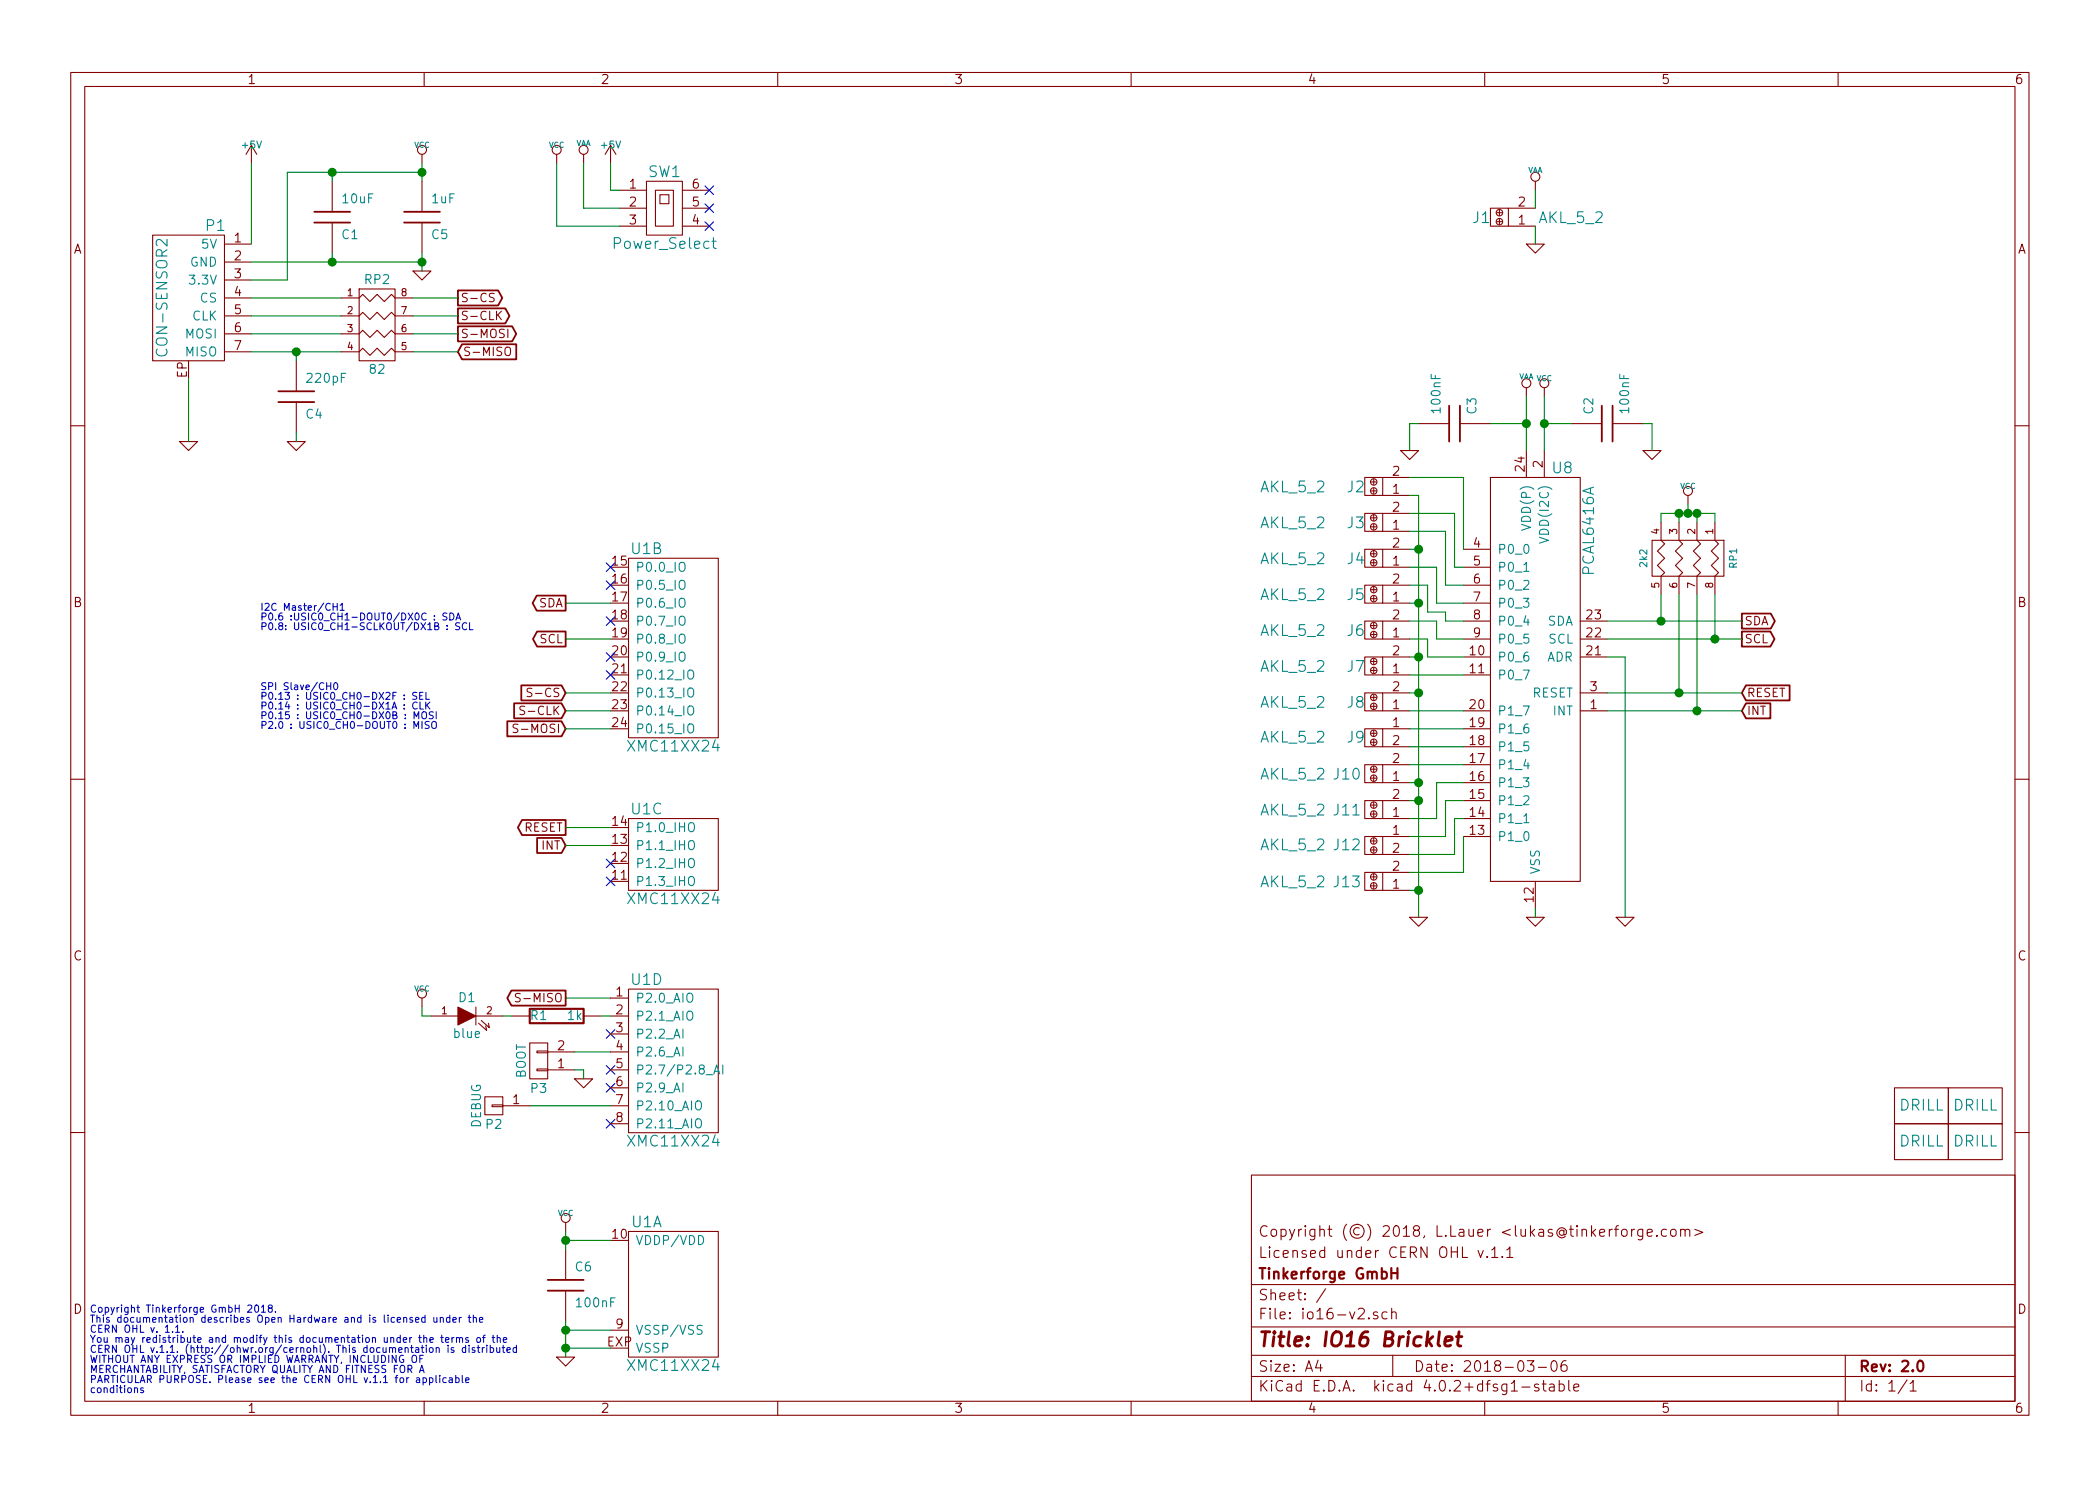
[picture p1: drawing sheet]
EESchema Schematic File Version 2
LIBS:tinkerforge
LIBS:power
LIBS:device
LIBS:transistors
LIBS:conn
LIBS:linear
LIBS:regul
LIBS:74xx
LIBS:cmos4000
LIBS:adc-dac
LIBS:memory
LIBS:xilinx
LIBS:microcontrollers
LIBS:dsp
LIBS:microchip
LIBS:analog_switches
LIBS:motorola
LIBS:texas
LIBS:intel
LIBS:audio
LIBS:interface
LIBS:digital-audio
LIBS:philips
LIBS:display
LIBS:cypress
LIBS:siliconi
LIBS:opto
LIBS:atmel
LIBS:contrib
LIBS:valves
EELAYER 25 0
EELAYER END
$Descr A4 11693 8268
encoding utf-8
Sheet 1 1
Title "IO16 Bricklet"
Date "2018-03-06"
Rev "2.0"
Comp "Tinkerforge GmbH"
Comment1 "Licensed under CERN OHL v.1.1"
Comment2 "Copyright (©) 2018, L.Lauer <lukas@tinkerforge.com>"
Comment3 ""
Comment4 ""
$EndDescr
Text Notes 500  7750 0    40   ~ 0
Copyright Tinkerforge GmbH 2018.\nThis documentation describes Open Hardware and is licensed under the\nCERN OHL v. 1.1.\nYou may redistribute and modify this documentation under the terms of the\nCERN OHL v.1.1. (http://ohwr.org/cernohl). This documentation is distributed\nWITHOUT ANY EXPRESS OR IMPLIED WARRANTY, INCLUDING OF\nMERCHANTABILITY, SATISFACTORY QUALITY AND FITNESS FOR A\nPARTICULAR PURPOSE. Please see the CERN OHL v.1.1 for applicable\nconditions\n
$Comp
L R_PACK4 RP1
U 1 1
P 9200 3100
F 0 "RP1" H 9200 3550 40  0000 C CNN
F 1 "2k2" H 9200 3050 40  0000 C CNN
F 2 "kicad-libraries:4X0603" H 9200 3100 60  0001 C CNN
F 3 "" H 9200 3100 60  0001 C CNN
	1    9200 3100
	0    1    1    0   
$EndComp
$Comp
L VAA #PWR01
U 1 1
P 8550 1050
F 0 "#PWR01" H 8550 1110 30  0001 C CNN
F 1 "VAA" H 8550 1160 30  0000 C CNN
F 2 "" H 8550 1050 60  0001 C CNN
F 3 "" H 8550 1050 60  0001 C CNN
	1    8550 1050
	1    0    0    -1  
$EndComp
$Comp
L SS-2P2T-08 SW1
U 1 1
P 3700 1150
F 0 "SW1" H 3700 1350 60  0000 C CNN
F 1 "Power_Select" H 3700 950 60  0000 C CNN
F 2 "kicad-libraries:SLIDE_SWITCH" H 3700 1150 60  0001 C CNN
F 3 "" H 3700 1150 60  0001 C CNN
	1    3700 1150
	1    0    0    -1  
$EndComp
$Comp
L VAA #PWR02
U 1 1
P 3250 900
F 0 "#PWR02" H 3250 960 30  0001 C CNN
F 1 "VAA" H 3250 1010 30  0000 C CNN
F 2 "" H 3250 900 60  0001 C CNN
F 3 "" H 3250 900 60  0001 C CNN
	1    3250 900 
	1    0    0    -1  
$EndComp
$Comp
L AKL_5_2 J6
U 1 1
P 7650 3500
F 0 "J6" H 7750 3500 60  0000 C CNN
F 1 "AKL_5_2" H 8100 3500 60  0000 C CNN
F 2 "kicad-libraries:AKL_5_2" H 7650 3500 60  0001 C CNN
F 3 "" H 7650 3500 60  0001 C CNN
	1    7650 3500
	-1   0    0    1   
$EndComp
$Comp
L AKL_5_2 J2
U 1 1
P 7650 2700
F 0 "J2" H 7750 2700 60  0000 C CNN
F 1 "AKL_5_2" H 8100 2700 60  0000 C CNN
F 2 "kicad-libraries:AKL_5_2" H 7650 2700 60  0001 C CNN
F 3 "" H 7650 2700 60  0001 C CNN
	1    7650 2700
	-1   0    0    1   
$EndComp
$Comp
L AKL_5_2 J13
U 1 1
P 7650 4900
F 0 "J13" H 7800 4900 60  0000 C CNN
F 1 "AKL_5_2" H 8100 4900 60  0000 C CNN
F 2 "kicad-libraries:AKL_5_2" H 7650 4900 60  0001 C CNN
F 3 "" H 7650 4900 60  0001 C CNN
	1    7650 4900
	-1   0    0    1   
$EndComp
$Comp
L AKL_5_2 J8
U 1 1
P 7650 3900
F 0 "J8" H 7750 3900 60  0000 C CNN
F 1 "AKL_5_2" H 8100 3900 60  0000 C CNN
F 2 "kicad-libraries:AKL_5_2" H 7650 3900 60  0001 C CNN
F 3 "" H 7650 3900 60  0001 C CNN
	1    7650 3900
	-1   0    0    1   
$EndComp
$Comp
L AKL_5_2 J3
U 1 1
P 7650 2900
F 0 "J3" H 7750 2900 60  0000 C CNN
F 1 "AKL_5_2" H 8100 2900 60  0000 C CNN
F 2 "kicad-libraries:AKL_5_2" H 7650 2900 60  0001 C CNN
F 3 "" H 7650 2900 60  0001 C CNN
	1    7650 2900
	-1   0    0    1   
$EndComp
$Comp
L GND #PWR03
U 1 1
P 8550 1350
F 0 "#PWR03" H 8550 1350 30  0001 C CNN
F 1 "GND" H 8550 1280 30  0001 C CNN
F 2 "" H 8550 1350 60  0001 C CNN
F 3 "" H 8550 1350 60  0001 C CNN
	1    8550 1350
	1    0    0    -1  
$EndComp
$Comp
L AKL_5_2 J1
U 1 1
P 8350 1200
F 0 "J1" H 8450 1200 60  0000 C CNN
F 1 "AKL_5_2" H 7950 1200 60  0000 C CNN
F 2 "kicad-libraries:AKL_5_2" H 8350 1200 60  0001 C CNN
F 3 "" H 8350 1200 60  0001 C CNN
	1    8350 1200
	-1   0    0    1   
$EndComp
$Comp
L AKL_5_2 J4
U 1 1
P 7650 3100
F 0 "J4" H 7750 3100 60  0000 C CNN
F 1 "AKL_5_2" H 8100 3100 60  0000 C CNN
F 2 "kicad-libraries:AKL_5_2" H 7650 3100 60  0001 C CNN
F 3 "" H 7650 3100 60  0001 C CNN
	1    7650 3100
	-1   0    0    1   
$EndComp
$Comp
L AKL_5_2 J5
U 1 1
P 7650 3300
F 0 "J5" H 7750 3300 60  0000 C CNN
F 1 "AKL_5_2" H 8100 3300 60  0000 C CNN
F 2 "kicad-libraries:AKL_5_2" H 7650 3300 60  0001 C CNN
F 3 "" H 7650 3300 60  0001 C CNN
	1    7650 3300
	-1   0    0    1   
$EndComp
$Comp
L AKL_5_2 J7
U 1 1
P 7650 3700
F 0 "J7" H 7750 3700 60  0000 C CNN
F 1 "AKL_5_2" H 8100 3700 60  0000 C CNN
F 2 "kicad-libraries:AKL_5_2" H 7650 3700 60  0001 C CNN
F 3 "" H 7650 3700 60  0001 C CNN
	1    7650 3700
	-1   0    0    1   
$EndComp
$Comp
L AKL_5_2 J12
U 1 1
P 7650 4700
F 0 "J12" H 7800 4700 60  0000 C CNN
F 1 "AKL_5_2" H 8100 4700 60  0000 C CNN
F 2 "kicad-libraries:AKL_5_2" H 7650 4700 60  0001 C CNN
F 3 "" H 7650 4700 60  0001 C CNN
	1    7650 4700
	-1   0    0    -1  
$EndComp
$Comp
L AKL_5_2 J11
U 1 1
P 7650 4500
F 0 "J11" H 7800 4500 60  0000 C CNN
F 1 "AKL_5_2" H 8100 4500 60  0000 C CNN
F 2 "kicad-libraries:AKL_5_2" H 7650 4500 60  0001 C CNN
F 3 "" H 7650 4500 60  0001 C CNN
	1    7650 4500
	-1   0    0    1   
$EndComp
$Comp
L AKL_5_2 J10
U 1 1
P 7650 4300
F 0 "J10" H 7800 4300 60  0000 C CNN
F 1 "AKL_5_2" H 8100 4300 60  0000 C CNN
F 2 "kicad-libraries:AKL_5_2" H 7650 4300 60  0001 C CNN
F 3 "" H 7650 4300 60  0001 C CNN
	1    7650 4300
	-1   0    0    1   
$EndComp
$Comp
L AKL_5_2 J9
U 1 1
P 7650 4100
F 0 "J9" H 7750 4100 60  0000 C CNN
F 1 "AKL_5_2" H 8100 4100 60  0000 C CNN
F 2 "kicad-libraries:AKL_5_2" H 7650 4100 60  0001 C CNN
F 3 "" H 7650 4100 60  0001 C CNN
	1    7650 4100
	-1   0    0    -1  
$EndComp
$Comp
L C C2
U 1 1
P 8950 2350
F 0 "C2" H 9000 2450 50  0000 L CNN
F 1 "100nF" H 9000 2250 50  0000 L CNN
F 2 "kicad-libraries:C0603F" H 8950 2350 60  0001 C CNN
F 3 "" H 8950 2350 60  0001 C CNN
	1    8950 2350
	0    -1   -1   0   
$EndComp
Text GLabel 9700 3450 2    47   Output ~ 0
SDA
Text GLabel 9700 3550 2    47   Output ~ 0
SCL
$Comp
L DRILL U7
U 1 1
P 11000 6350
F 0 "U7" H 11050 6400 60  0001 C CNN
F 1 "DRILL" H 11000 6350 60  0000 C CNN
F 2 "kicad-libraries:DRILL_NP" H 11000 6350 60  0001 C CNN
F 3 "" H 11000 6350 60  0001 C CNN
	1    11000 6350
	1    0    0    -1  
$EndComp
$Comp
L DRILL U5
U 1 1
P 10700 6350
F 0 "U5" H 10750 6400 60  0001 C CNN
F 1 "DRILL" H 10700 6350 60  0000 C CNN
F 2 "kicad-libraries:DRILL_NP" H 10700 6350 60  0001 C CNN
F 3 "" H 10700 6350 60  0001 C CNN
	1    10700 6350
	1    0    0    -1  
$EndComp
$Comp
L DRILL U6
U 1 1
P 11000 6150
F 0 "U6" H 11050 6200 60  0001 C CNN
F 1 "DRILL" H 11000 6150 60  0000 C CNN
F 2 "kicad-libraries:DRILL_NP" H 11000 6150 60  0001 C CNN
F 3 "" H 11000 6150 60  0001 C CNN
	1    11000 6150
	1    0    0    -1  
$EndComp
$Comp
L DRILL U4
U 1 1
P 10700 6150
F 0 "U4" H 10750 6200 60  0001 C CNN
F 1 "DRILL" H 10700 6150 60  0000 C CNN
F 2 "kicad-libraries:DRILL_NP" H 10700 6150 60  0001 C CNN
F 3 "" H 10700 6150 60  0001 C CNN
	1    10700 6150
	1    0    0    -1  
$EndComp
$Comp
L VCC #PWR04
U 1 1
P 3150 6850
F 0 "#PWR04" H 3150 6950 30  0001 C CNN
F 1 "VCC" H 3150 6950 30  0000 C CNN
F 2 "" H 3150 6850 60  0001 C CNN
F 3 "" H 3150 6850 60  0001 C CNN
	1    3150 6850
	1    0    0    -1  
$EndComp
$Comp
L C C1
U 1 1
P 1850 1200
F 0 "C1" H 1900 1100 50  0000 L CNN
F 1 "10uF" H 1900 1300 50  0000 L CNN
F 2 "kicad-libraries:C0805" H 1850 1200 60  0001 C CNN
F 3 "" H 1850 1200 60  0001 C CNN
	1    1850 1200
	1    0    0    -1  
$EndComp
$Comp
L PCAL6416A U8
U 1 1
P 8550 3850
F 0 "U8" H 8700 5100 60  0000 C CNN
F 1 "PCAL6416A" V 8850 4750 60  0000 C CNN
F 2 "kicad-libraries:TSSOP24-44" H 8550 4050 60  0001 C CNN
F 3 "" H 8550 4050 60  0000 C CNN
	1    8550 3850
	1    0    0    -1  
$EndComp
Text GLabel 9700 3850 2    47   Input ~ 0
RESET
Text GLabel 9700 3950 2    47   Input ~ 0
INT
$Comp
L GND #PWR05
U 1 1
P 8550 5100
F 0 "#PWR05" H 8550 5100 30  0001 C CNN
F 1 "GND" H 8550 5030 30  0001 C CNN
F 2 "" H 8550 5100 60  0001 C CNN
F 3 "" H 8550 5100 60  0001 C CNN
	1    8550 5100
	1    0    0    -1  
$EndComp
$Comp
L GND #PWR06
U 1 1
P 9050 5100
F 0 "#PWR06" H 9050 5100 30  0001 C CNN
F 1 "GND" H 9050 5030 30  0001 C CNN
F 2 "" H 9050 5100 60  0001 C CNN
F 3 "" H 9050 5100 60  0001 C CNN
	1    9050 5100
	1    0    0    -1  
$EndComp
$Comp
L CON-SENSOR2 P1
U 1 1
P 1050 1650
F 0 "P1" H 900 2050 60  0000 C CNN
F 1 "CON-SENSOR2" V 1200 1650 60  0000 C CNN
F 2 "kicad-libraries:CON-SENSOR2" H 1150 1500 60  0001 C CNN
F 3 "" H 1150 1500 60  0000 C CNN
	1    1050 1650
	-1   0    0    -1  
$EndComp
$Comp
L C C5
U 1 1
P 2350 1200
F 0 "C5" H 2400 1100 50  0000 L CNN
F 1 "1uF" H 2400 1300 50  0000 L CNN
F 2 "kicad-libraries:C0603F" H 2350 1200 60  0001 C CNN
F 3 "" H 2350 1200 60  0001 C CNN
	1    2350 1200
	1    0    0    -1  
$EndComp
$Comp
L GND #PWR07
U 1 1
P 2350 1500
F 0 "#PWR07" H 2350 1500 30  0001 C CNN
F 1 "GND" H 2350 1430 30  0001 C CNN
F 2 "" H 2350 1500 60  0001 C CNN
F 3 "" H 2350 1500 60  0001 C CNN
	1    2350 1500
	1    0    0    -1  
$EndComp
$Comp
L GND #PWR08
U 1 1
P 1050 2450
F 0 "#PWR08" H 1050 2450 30  0001 C CNN
F 1 "GND" H 1050 2380 30  0001 C CNN
F 2 "" H 1050 2450 60  0001 C CNN
F 3 "" H 1050 2450 60  0001 C CNN
	1    1050 2450
	1    0    0    -1  
$EndComp
$Comp
L C C4
U 1 1
P 1650 2200
F 0 "C4" H 1700 2100 50  0000 L CNN
F 1 "220pF" H 1700 2300 50  0000 L CNN
F 2 "kicad-libraries:C0402F" H 1650 2200 60  0001 C CNN
F 3 "" H 1650 2200 60  0001 C CNN
	1    1650 2200
	1    0    0    -1  
$EndComp
$Comp
L GND #PWR09
U 1 1
P 1650 2450
F 0 "#PWR09" H 1650 2450 30  0001 C CNN
F 1 "GND" H 1650 2380 30  0001 C CNN
F 2 "" H 1650 2450 60  0001 C CNN
F 3 "" H 1650 2450 60  0001 C CNN
	1    1650 2450
	1    0    0    -1  
$EndComp
$Comp
L R_PACK4 RP2
U 1 1
P 2100 2000
F 0 "RP2" H 2100 2450 50  0000 C CNN
F 1 "82" H 2100 1950 50  0000 C CNN
F 2 "kicad-libraries:4X0402" H 2100 2000 50  0001 C CNN
F 3 "" H 2100 2000 50  0000 C CNN
	1    2100 2000
	1    0    0    -1  
$EndComp
$Comp
L VCC #PWR010
U 1 1
P 2350 900
F 0 "#PWR010" H 2350 1000 30  0001 C CNN
F 1 "VCC" H 2350 1000 30  0000 C CNN
F 2 "" H 2350 900 60  0001 C CNN
F 3 "" H 2350 900 60  0001 C CNN
	1    2350 900 
	1    0    0    -1  
$EndComp
Text GLabel 2550 1650 2    47   Output ~ 0
S-CS
Text GLabel 2550 1750 2    47   Output ~ 0
S-CLK
Text GLabel 2550 1850 2    47   Output ~ 0
S-MOSI
Text GLabel 2550 1950 2    47   Input ~ 0
S-MISO
$Comp
L +5V #PWR011
U 1 1
P 1400 900
F 0 "#PWR011" H 1400 750 50  0001 C CNN
F 1 "+5V" H 1400 1000 39  0000 C CNN
F 2 "" H 1400 900 50  0000 C CNN
F 3 "" H 1400 900 50  0000 C CNN
	1    1400 900 
	1    0    0    -1  
$EndComp
$Comp
L XMC1XXX24 U1
U 1 1
P 3750 7200
F 0 "U1" H 3600 7600 60  0000 C CNN
F 1 "XMC11XX24" H 3750 6800 60  0000 C CNN
F 2 "kicad-libraries:QFN24-4x4mm-0.5mm" H 3900 7950 60  0001 C CNN
F 3 "" H 3900 7950 60  0000 C CNN
	1    3750 7200
	1    0    0    -1  
$EndComp
$Comp
L XMC1XXX24 U1
U 2 1
P 3750 3600
F 0 "U1" H 3600 4150 60  0000 C CNN
F 1 "XMC11XX24" H 3750 3050 60  0000 C CNN
F 2 "kicad-libraries:QFN24-4x4mm-0.5mm" H 3900 4350 60  0001 C CNN
F 3 "" H 3900 4350 60  0000 C CNN
	2    3750 3600
	1    0    0    -1  
$EndComp
$Comp
L XMC1XXX24 U1
U 3 1
P 3750 4750
F 0 "U1" H 3600 5000 60  0000 C CNN
F 1 "XMC11XX24" H 3750 4500 60  0000 C CNN
F 2 "kicad-libraries:QFN24-4x4mm-0.5mm" H 3900 5500 60  0001 C CNN
F 3 "" H 3900 5500 60  0000 C CNN
	3    3750 4750
	1    0    0    -1  
$EndComp
$Comp
L C C6
U 1 1
P 3150 7150
F 0 "C6" H 3200 7250 50  0000 L CNN
F 1 "100nF" H 3200 7050 50  0000 L CNN
F 2 "kicad-libraries:C0603F" H 3150 7150 60  0001 C CNN
F 3 "" H 3150 7150 60  0001 C CNN
	1    3150 7150
	1    0    0    -1  
$EndComp
$Comp
L GND #PWR012
U 1 1
P 3150 7550
F 0 "#PWR012" H 3150 7550 30  0001 C CNN
F 1 "GND" H 3150 7480 30  0001 C CNN
F 2 "" H 3150 7550 60  0001 C CNN
F 3 "" H 3150 7550 60  0001 C CNN
	1    3150 7550
	1    0    0    -1  
$EndComp
Text GLabel 3150 3850 0    47   Input ~ 0
S-CS
Text GLabel 3150 3950 0    47   Input ~ 0
S-CLK
Text GLabel 3150 4050 0    47   Input ~ 0
S-MOSI
Text GLabel 3150 5550 0    47   Output ~ 0
S-MISO
Text GLabel 3150 3550 0    47   Output ~ 0
SCL
Text GLabel 3150 3350 0    47   Output ~ 0
SDA
Text Notes 1450 3500 0    39   ~ 0
I2C Master/CH1\nP0.6 :USIC0_CH1-DOUT0/DX0C : SDA\nP0.8: USIC0_CH1-SCLKOUT/DX1B : SCL
Text Notes 1450 4050 0    39   ~ 0
SPI Slave/CH0\nP0.13 : USIC0_CH0-DX2F : SEL\nP0.14 : USIC0_CH0-DX1A : CLK\nP0.15 : USIC0_CH0-DX0B : MOSI\nP2.0 : USIC0_CH0-DOUT0 : MISO
$Comp
L CONN_01X01 P2
U 1 1
P 2750 6150
F 0 "P2" H 2750 6250 50  0000 C CNN
F 1 "DEBUG" V 2850 6150 50  0000 C CNN
F 2 "kicad-libraries:DEBUG_PAD" H 2750 6150 50  0001 C CNN
F 3 "" H 2750 6150 50  0000 C CNN
	1    2750 6150
	-1   0    0    1   
$EndComp
NoConn ~ 3400 4900
NoConn ~ 3400 4800
NoConn ~ 3400 3450
NoConn ~ 3400 3250
$Comp
L CONN_01X02 P3
U 1 1
P 3000 5900
F 0 "P3" H 3000 6050 50  0000 C CNN
F 1 "BOOT" V 3100 5900 50  0000 C CNN
F 2 "kicad-libraries:SolderJumper" H 3000 5900 50  0001 C CNN
F 3 "" H 3000 5900 50  0000 C CNN
	1    3000 5900
	-1   0    0    1   
$EndComp
$Comp
L GND #PWR013
U 1 1
P 3250 6000
F 0 "#PWR013" H 3250 6000 30  0001 C CNN
F 1 "GND" H 3250 5930 30  0001 C CNN
F 2 "" H 3250 6000 60  0001 C CNN
F 3 "" H 3250 6000 60  0001 C CNN
	1    3250 6000
	1    0    0    -1  
$EndComp
$Comp
L R R1
U 1 1
P 3100 5650
F 0 "R1" V 3100 5550 50  0000 C CNN
F 1 "1k" V 3100 5750 50  0000 C CNN
F 2 "kicad-libraries:R0603F" H 3100 5650 60  0001 C CNN
F 3 "" H 3100 5650 60  0000 C CNN
	1    3100 5650
	0    1    1    0   
$EndComp
$Comp
L LED D1
U 1 1
P 2600 5650
F 0 "D1" H 2600 5750 50  0000 C CNN
F 1 "blue" H 2600 5550 50  0000 C CNN
F 2 "kicad-libraries:D0603F" H 2600 5650 50  0001 C CNN
F 3 "" H 2600 5650 50  0000 C CNN
	1    2600 5650
	1    0    0    -1  
$EndComp
$Comp
L VCC #PWR014
U 1 1
P 2350 5600
F 0 "#PWR014" H 2350 5700 30  0001 C CNN
F 1 "VCC" H 2350 5700 30  0000 C CNN
F 2 "" H 2350 5600 60  0001 C CNN
F 3 "" H 2350 5600 60  0001 C CNN
	1    2350 5600
	1    0    0    -1  
$EndComp
NoConn ~ 3400 6050
NoConn ~ 3400 5950
NoConn ~ 3400 6250
NoConn ~ 3400 5750
NoConn ~ 3950 1050
NoConn ~ 3950 1150
NoConn ~ 3950 1250
$Comp
L +5V #PWR015
U 1 1
P 3400 900
F 0 "#PWR015" H 3400 750 50  0001 C CNN
F 1 "+5V" H 3400 1000 39  0000 C CNN
F 2 "" H 3400 900 50  0000 C CNN
F 3 "" H 3400 900 50  0000 C CNN
	1    3400 900 
	1    0    0    -1  
$EndComp
$Comp
L VCC #PWR016
U 1 1
P 3100 900
F 0 "#PWR016" H 3100 1000 30  0001 C CNN
F 1 "VCC" H 3100 1000 30  0000 C CNN
F 2 "" H 3100 900 60  0001 C CNN
F 3 "" H 3100 900 60  0001 C CNN
	1    3100 900 
	1    0    0    -1  
$EndComp
$Comp
L VCC #PWR017
U 1 1
P 9400 2800
F 0 "#PWR017" H 9400 2900 30  0001 C CNN
F 1 "VCC" H 9400 2900 30  0000 C CNN
F 2 "" H 9400 2800 60  0001 C CNN
F 3 "" H 9400 2800 60  0001 C CNN
	1    9400 2800
	1    0    0    -1  
$EndComp
$Comp
L C C3
U 1 1
P 8100 2350
F 0 "C3" H 8150 2250 50  0000 L CNN
F 1 "100nF" H 8150 2450 50  0000 L CNN
F 2 "kicad-libraries:C0603F" H 8100 2350 60  0001 C CNN
F 3 "" H 8100 2350 60  0001 C CNN
	1    8100 2350
	0    -1   -1   0   
$EndComp
$Comp
L VCC #PWR018
U 1 1
P 8600 2200
F 0 "#PWR018" H 8600 2300 30  0001 C CNN
F 1 "VCC" H 8600 2300 30  0000 C CNN
F 2 "" H 8600 2200 60  0001 C CNN
F 3 "" H 8600 2200 60  0001 C CNN
	1    8600 2200
	1    0    0    -1  
$EndComp
$Comp
L GND #PWR019
U 1 1
P 9200 2500
F 0 "#PWR019" H 9200 2500 30  0001 C CNN
F 1 "GND" H 9200 2430 30  0001 C CNN
F 2 "" H 9200 2500 60  0001 C CNN
F 3 "" H 9200 2500 60  0001 C CNN
	1    9200 2500
	1    0    0    -1  
$EndComp
$Comp
L VAA #PWR020
U 1 1
P 8500 2200
F 0 "#PWR020" H 8500 2260 30  0001 C CNN
F 1 "VAA" H 8500 2310 30  0000 C CNN
F 2 "" H 8500 2200 60  0001 C CNN
F 3 "" H 8500 2200 60  0001 C CNN
	1    8500 2200
	1    0    0    -1  
$EndComp
Wire Wire Line
	8550 1150 8550 1050
Wire Wire Line
	8550 1350 8550 1250
Wire Wire Line
	8950 3850 9700 3850
Wire Wire Line
	8950 3950 9700 3950
Wire Wire Line
	8950 3550 9700 3550
Wire Wire Line
	8950 3450 9700 3450
Wire Wire Line
	8550 5050 8550 5100
Wire Wire Line
	1400 1950 1900 1950
Wire Wire Line
	1900 1850 1400 1850
Wire Wire Line
	1400 1750 1900 1750
Wire Wire Line
	1900 1650 1400 1650
Wire Wire Line
	1050 2100 1050 2450
Wire Wire Line
	1650 2450 1650 2400
Wire Wire Line
	1650 2000 1650 1950
Connection ~ 1650 1950
Wire Wire Line
	1400 1550 1600 1550
Wire Wire Line
	1600 1550 1600 950 
Wire Wire Line
	1600 950  2350 950 
Wire Wire Line
	2350 900  2350 1000
Connection ~ 2350 950 
Wire Wire Line
	1850 1000 1850 950 
Connection ~ 1850 950 
Wire Wire Line
	1400 1450 2350 1450
Wire Wire Line
	2350 1400 2350 1500
Connection ~ 2350 1450
Wire Wire Line
	1850 1400 1850 1450
Connection ~ 1850 1450
Wire Wire Line
	1400 900  1400 1350
Wire Wire Line
	2300 1650 2550 1650
Wire Wire Line
	2300 1750 2550 1750
Wire Wire Line
	2300 1850 2550 1850
Wire Wire Line
	2300 1950 2550 1950
Wire Wire Line
	3150 6850 3150 6950
Wire Wire Line
	3400 6900 3150 6900
Connection ~ 3150 6900
Wire Wire Line
	3150 7350 3150 7550
Wire Wire Line
	3400 7400 3150 7400
Connection ~ 3150 7400
Wire Wire Line
	3400 7500 3150 7500
Connection ~ 3150 7500
Wire Wire Line
	3400 3350 3150 3350
Wire Wire Line
	3150 3550 3400 3550
Wire Wire Line
	3400 3850 3150 3850
Wire Wire Line
	3150 3950 3400 3950
Wire Wire Line
	3400 4050 3150 4050
Wire Wire Line
	3200 5950 3250 5950
Wire Wire Line
	3250 5950 3250 6000
Wire Wire Line
	3200 5850 3400 5850
Wire Wire Line
	3150 5550 3400 5550
Wire Wire Line
	3400 900  3400 1050
Wire Wire Line
	3400 1050 3450 1050
Wire Wire Line
	3250 900  3250 1150
Wire Wire Line
	3250 1150 3450 1150
Wire Wire Line
	3100 900  3100 1250
Wire Wire Line
	3100 1250 3450 1250
Wire Wire Line
	9250 3450 9250 3300
Connection ~ 9250 3450
Wire Wire Line
	9550 3550 9550 3300
Connection ~ 9550 3550
Wire Wire Line
	9250 2900 9250 2850
Wire Wire Line
	9250 2850 9550 2850
Wire Wire Line
	9550 2850 9550 2900
Wire Wire Line
	9450 2900 9450 2850
Connection ~ 9450 2850
Wire Wire Line
	9350 2900 9350 2850
Connection ~ 9350 2850
Wire Wire Line
	9400 2800 9400 2850
Connection ~ 9400 2850
Wire Wire Line
	8600 2200 8600 2500
Wire Wire Line
	8750 2350 8600 2350
Connection ~ 8600 2350
Wire Wire Line
	9150 2350 9200 2350
Wire Wire Line
	9200 2350 9200 2500
Wire Wire Line
	8950 3650 9050 3650
Wire Wire Line
	9050 3650 9050 5100
Wire Wire Line
	9350 3300 9350 3850
Connection ~ 9350 3850
Wire Wire Line
	9450 3300 9450 3950
Connection ~ 9450 3950
Wire Wire Line
	8150 3750 7850 3750
Wire Wire Line
	7950 3650 8150 3650
Wire Wire Line
	8000 3550 8150 3550
Wire Wire Line
	7850 3550 7950 3550
Wire Wire Line
	7950 3550 7950 3650
Wire Wire Line
	7850 3450 8000 3450
Wire Wire Line
	8000 3450 8000 3550
Wire Wire Line
	7850 3250 7950 3250
Wire Wire Line
	7950 3250 7950 3400
Wire Wire Line
	7950 3400 8050 3400
Wire Wire Line
	8050 3400 8050 3450
Wire Wire Line
	8050 3450 8150 3450
Wire Wire Line
	7850 3150 8000 3150
Wire Wire Line
	8000 3150 8000 3350
Wire Wire Line
	8000 3350 8150 3350
Wire Wire Line
	7850 2950 8050 2950
Wire Wire Line
	8050 2950 8050 3250
Wire Wire Line
	8050 3250 8150 3250
Wire Wire Line
	7850 2850 8100 2850
Wire Wire Line
	8100 2850 8100 3150
Wire Wire Line
	8100 3150 8150 3150
Wire Wire Line
	7850 2650 8150 2650
Wire Wire Line
	8150 2650 8150 3050
Wire Wire Line
	7850 3950 8150 3950
Wire Wire Line
	7850 4050 8150 4050
Wire Wire Line
	8150 4150 7850 4150
Wire Wire Line
	7850 4250 8150 4250
Wire Wire Line
	7850 4550 8000 4550
Wire Wire Line
	8000 4550 8000 4350
Wire Wire Line
	8000 4350 8150 4350
Wire Wire Line
	7850 4650 8050 4650
Wire Wire Line
	8050 4650 8050 4450
Wire Wire Line
	8050 4450 8150 4450
Wire Wire Line
	7850 4750 8100 4750
Wire Wire Line
	8100 4750 8100 4550
Wire Wire Line
	8100 4550 8150 4550
Wire Wire Line
	7850 4850 8150 4850
Wire Wire Line
	8150 4850 8150 4650
Wire Wire Line
	8500 2200 8500 2500
Wire Wire Line
	8500 2350 8300 2350
Connection ~ 8500 2350
Wire Wire Line
	7900 2350 7850 2350
Wire Wire Line
	7850 2350 7850 2500
$Comp
L GND #PWR021
U 1 1
P 7850 2500
F 0 "#PWR021" H 7850 2500 30  0001 C CNN
F 1 "GND" H 7850 2430 30  0001 C CNN
F 2 "" H 7850 2500 60  0001 C CNN
F 3 "" H 7850 2500 60  0001 C CNN
	1    7850 2500
	1    0    0    -1  
$EndComp
Wire Wire Line
	7850 2750 7900 2750
Wire Wire Line
	7900 2750 7900 5100
Wire Wire Line
	7850 3050 7900 3050
Connection ~ 7900 3050
Wire Wire Line
	7850 3350 7900 3350
Connection ~ 7900 3350
Wire Wire Line
	7850 3650 7900 3650
Connection ~ 7900 3650
Wire Wire Line
	7850 3850 7900 3850
Connection ~ 7900 3850
Wire Wire Line
	7850 4350 7900 4350
Connection ~ 7900 4350
Wire Wire Line
	7850 4450 7900 4450
Connection ~ 7900 4450
Wire Wire Line
	7850 4950 7900 4950
Connection ~ 7900 4950
$Comp
L GND #PWR022
U 1 1
P 7900 5100
F 0 "#PWR022" H 7900 5100 30  0001 C CNN
F 1 "GND" H 7900 5030 30  0001 C CNN
F 2 "" H 7900 5100 60  0001 C CNN
F 3 "" H 7900 5100 60  0001 C CNN
	1    7900 5100
	1    0    0    -1  
$EndComp
Text GLabel 3150 4600 0    47   Output ~ 0
RESET
Text GLabel 3150 4700 0    47   Input ~ 0
INT
$Comp
L XMC1XXX24 U1
U 4 1
P 3750 5900
F 0 "U1" H 3600 6350 60  0000 C CNN
F 1 "XMC11XX24" H 3750 5450 60  0000 C CNN
F 2 "kicad-libraries:QFN24-4x4mm-0.5mm" H 3900 6650 60  0001 C CNN
F 3 "" H 3900 6650 60  0000 C CNN
	4    3750 5900
	1    0    0    -1  
$EndComp
Wire Wire Line
	2800 5650 2850 5650
Wire Wire Line
	2400 5650 2350 5650
Wire Wire Line
	2350 5650 2350 5600
Wire Wire Line
	3400 5650 3350 5650
NoConn ~ 3400 3750
NoConn ~ 3400 3650
Wire Wire Line
	3400 4600 3150 4600
Wire Wire Line
	3150 4700 3400 4700
NoConn ~ 3400 3150
Wire Wire Line
	3400 6150 2950 6150
$EndSCHEMATC
